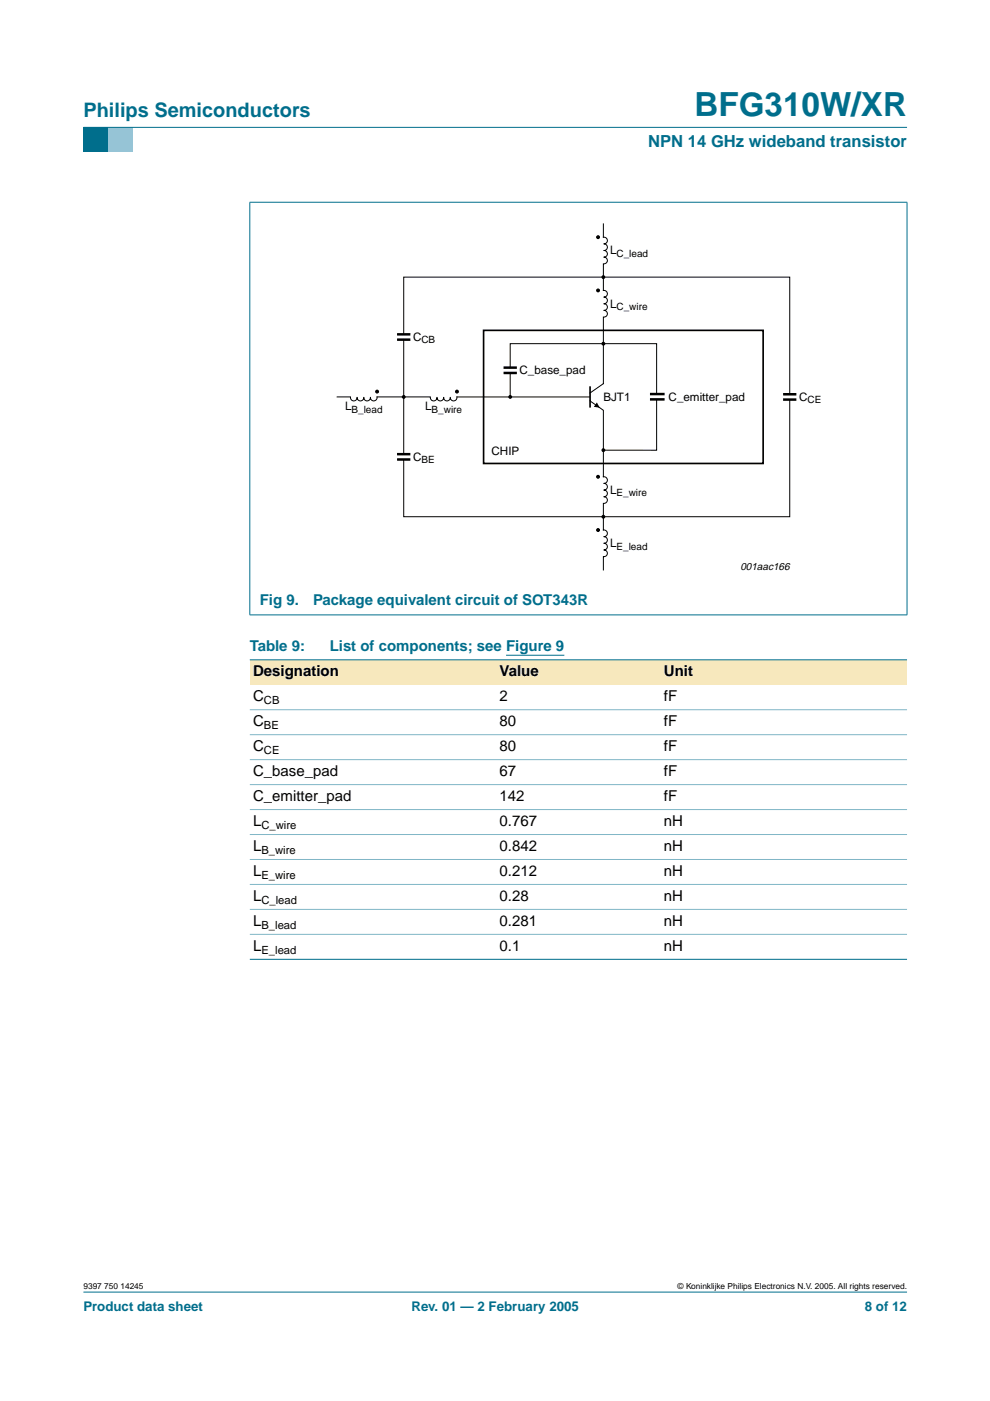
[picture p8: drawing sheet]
<svg xmlns="http://www.w3.org/2000/svg" width="210mm" height="297mm" viewBox="0 0 210 297" stroke-linecap="round" stroke-linejoin="round" font-family="sans-serif">
<path d="M17.7 273.9h174.6z" fill="#006e8c" stroke="#006e8c" stroke-width=".21"/>
<path d="M17.7 27h5.3v5.3h-5.3z" fill-rule="evenodd" fill="#006e8c"/>
<path d="M23 27h5.3v5.3h-5.3z" fill-rule="evenodd" fill="#96c4d6"/>
<path d="M17.7 27h174.6z" fill="#006e8c" stroke="#006e8c" stroke-width=".21"/>
<path d="M107.3 138.9h12.4" fill="none" stroke="#00f" stroke-width=".21"/>
<g fill="#f7e8bd">
<path d="M53 139.9h52.2v5.3h-52.2z" fill-rule="evenodd"/>
<path d="M105.2 139.9h34.9v5.3h-34.9z" fill-rule="evenodd"/>
<path d="M140.1 139.9h52.2v5.3h-52.2z" fill-rule="evenodd"/>
</g>
<g fill="#006e8c" stroke="#006e8c" stroke-width=".21">
<path d="M53 42.9v87.4z"/>
<path d="M192.3 42.9v87.4z"/>
<path d="M52.9 42.9h139.5z"/>
<path d="M52.9 130.4h139.5z"/>
<path d="M53 139.9h139.3z"/>
<path d="M53 203.4h139.3z"/>
</g>
<g fill="#80b6c6" stroke="#80b6c6" stroke-width=".21">
<path d="M53 150.5h139.3z"/>
<path d="M53 155.8h139.3z"/>
<path d="M53 161.1h139.3z"/>
<path d="M53 166.4h139.3z"/>
<path d="M53 171.6h139.3z"/>
<path d="M53 176.9h139.3z"/>
<path d="M53 182.2h139.3z"/>
<path d="M53 187.5h139.3z"/>
<path d="M53 192.8h139.3z"/>
<path d="M53 198.1h139.3z"/>
</g>
<path d="M84.2 70.9h2.8M84.2 72h2.8M106.8 77.9h2.8M106.8 79.1h2.8M84.2 97.4h2.8M84.2 96.3h2.8M137.8 84.7h3.1M137.8 83.5h3.1M166 83.6h2.9M166 84.7h2.9" fill="none" stroke="#000" stroke-width=".53"/>
<path d="M126.6 85.3l.6 1.1-1.3-.1z" fill="#000"/>
<path d="M102.5 70h59.3v28.3h-59.3zM125.1 81.9v4.5" fill="none" stroke="#000" stroke-width=".35"/>
<g fill="none" stroke="#000" stroke-width=".21">
<path d="M127.9 47.5v2.8a.71 .71 0 0 1 .9 .6 .71 .71 0 0 1-.7 .8 .71 .71 0 0 1 .7 .7 .71 .71 0 0 1-.7 .7 .71 .71 0 0 1 .7 .7 .71 .71 0 0 1-.7 .7 .71 .71 0 0 1 .7 .8 .71 .71 0 0 1-.9 .6v5.7a.71 .71 0 0 1 .9 .6 .71 .71 0 0 1-.7 .8 .71 .71 0 0 1 .7 .7 .71 .71 0 0 1-.7 .7 .71 .71 0 0 1 .7 .7 .71 .71 0 0 1-.7 .7 .71 .71 0 0 1 .7 .8 .71 .71 0 0 1-.9 .6v14.1M127.9 51.7h.3M127.9 53.1h.3M127.9 54.5h.3M85.6 70.9v-12.1h81.8v24.7M85.6 72v24.3M108.2 77.9v-5h31v10.4M108.2 79.1v5.1M127.9 63h.3M127.9 64.4h.3M127.9 65.8h.3M71.5 84.2h2.8a.71 .71 0 0 0 .6 .8 .71 .71 0 0 0 .8-.7 .71 .71 0 0 0 .7 .7 .71 .71 0 0 0 .7-.7 .71 .71 0 0 0 .7 .7 .71 .71 0 0 0 .7-.7 .71 .71 0 0 0 .8 .7 .71 .71 0 0 0 .7-.8h11.2a.71 .71 0 0 0 .7 .8 .71 .71 0 0 0 .8-.7 .71 .71 0 0 0 .7 .7 .71 .71 0 0 0 .7-.7 .71 .71 0 0 0 .7 .7 .71 .71 0 0 0 .7-.7 .71 .71 0 0 0 .8 .7 .71 .71 0 0 0 .6-.8h28.2"/>
<path d="M75.7 84.2v.2M77.1 84.2v.2M78.5 84.2v.2M92.7 84.2v.2M94.1 84.2v.2M95.5 84.2v.2M125.1 85l2.8 2v14.1a.71 .71 0 0 1 .9 .6 .71 .71 0 0 1-.7 .8 .71 .71 0 0 1 .7 .7 .71 .71 0 0 1-.7 .7 .71 .71 0 0 1 .7 .7 .71 .71 0 0 1-.7 .7 .71 .71 0 0 1 .7 .8 .71 .71 0 0 1-.9 .6v5.7a.71 .71 0 0 1 .9 .6 .71 .71 0 0 1-.7 .8 .71 .71 0 0 1 .7 .7 .71 .71 0 0 1-.7 .7 .71 .71 0 0 1 .7 .7 .71 .71 0 0 1-.7 .7 .71 .71 0 0 1 .7 .8 .71 .71 0 0 1-.9 .6v2.8M127.9 81.3l-2.8 2M139.2 84.7v10.8l-11.3-.1M167.4 84.7v24.9h-81.8v-12.2M127.9 113.8h.3M127.9 115.2h.3"/>
<path d="M127.9 116.6h.3M127.9 102.5h.3M127.9 103.9h.3M127.9 105.3h.3"/>
</g>
<g fill="#000" stroke="#000" stroke-width=".25">
<circle cx="127.9" cy="58.8" r=".28"/>
<circle cx="127.9" cy="72.9" r=".28"/>
<circle cx="85.6" cy="84.2" r=".28"/>
<circle cx="108.2" cy="84.2" r=".28"/>
<circle cx="127.9" cy="95.4" r=".28"/>
<circle cx="127.9" cy="109.6" r=".28"/>
</g>
<g fill="#000" stroke="#000" stroke-width=".26">
<circle cx="126.8" cy="50.3" r=".28"/>
<circle cx="126.8" cy="61.6" r=".28"/>
<circle cx="80" cy="83" r=".28"/>
<circle cx="96.9" cy="83" r=".28"/>
<circle cx="126.8" cy="101.1" r=".28"/>
<circle cx="126.8" cy="112.4" r=".28"/>
</g>
<text font-size="7.1" fill="#006e8c" x="147.2" y="24.7">BFG310W/XR</text>
<text font-size="4.2" fill="#006e8c" x="17.7" y="24.9">Philips Semiconductors</text>
<text font-size="3.5" fill="#006e8c" x="137.4" y="31.1">NPN 14 GHz wideband transistor</text>
<g font-size="3.2" fill="#006e8c">
<text x="55.1" y="128.3">Fig 9.</text>
<text x="66.4" y="128.3">Package equivalent circuit of SOT343R</text>
<text x="53" y="138.1">Table 9:</text>
<text x="69.9" y="138.1">List of components; see Figure 9</text>
</g>
<g font-size="3.2">
<text x="53.7" y="143.4">Designation</text>
<text x="105.9" y="143.4">Value</text>
<text x="140.8" y="143.4">Unit</text>
<text x="53.7" y="148.7">C</text>
<text x="105.9" y="148.7">2</text>
<text x="140.8" y="148.7">fF</text>
<text x="53.7" y="154">C</text>
<text x="105.9" y="154">80</text>
<text x="140.8" y="154">fF</text>
<text x="53.7" y="159.3">C</text>
<text x="105.9" y="159.3">80</text>
<text x="140.8" y="159.3">fF</text>
<text x="53.7" y="164.6">C_base_pad</text>
<text x="105.9" y="164.6">67</text>
<text x="140.8" y="164.6">fF</text>
<text x="53.7" y="169.9">C_emitter_pad</text>
<text x="105.9" y="169.9">142</text>
<text x="140.8" y="169.9">fF</text>
<text x="53.7" y="175.2">L</text>
<text x="105.9" y="175.2">0.767</text>
<text x="140.8" y="175.2">nH</text>
<text x="53.7" y="180.5">L</text>
<text x="53.7" y="185.8">L</text>
<text x="105.9" y="180.5">0.842</text>
<text x="105.9" y="185.8">0.212</text>
<text x="140.8" y="180.5">nH</text>
<text x="140.8" y="185.8">nH</text>
<text x="53.7" y="191">L</text>
<text x="105.9" y="191">0.28</text>
<text x="140.8" y="191">nH</text>
<text x="53.7" y="196.3">L</text>
<text x="105.9" y="196.3">0.281</text>
<text x="140.8" y="196.3">nH</text>
<text x="53.7" y="201.6">L</text>
<text x="105.9" y="201.6">0.1</text>
<text x="140.8" y="201.6">nH</text>
</g>
<g font-size="2.8" fill="#006e8c">
<text x="17.7" y="278">Product data sheet</text>
<text x="87.2" y="278">Rev. 01 — 2 February 2005</text>
<text x="183.4" y="278">8 of 12</text>
</g>
<g font-size="2.5">
<text x="129.3" y="54">L</text>
<text x="129.3" y="65.2">L</text>
<text x="87.6" y="72.3">C</text>
<text x="110.2" y="79.4">C_base_pad</text>
<text x="73.2" y="87">L</text>
<text x="90.1" y="87">L</text>
<text x="127.9" y="85">BJT1</text>
<text x="141.8" y="85">C_emitter_pad</text>
<text x="169.4" y="85">C</text>
<text x="87.6" y="97.7">C</text>
<text x="104.2" y="96.6">CHIP</text>
<text x="129.3" y="104.8">L</text>
<text x="129.3" y="116">L</text>
</g>
<g font-size="2.4">
<text x="56" y="149.3">CB</text>
<text x="56" y="154.6">BE</text>
<text x="56" y="159.9">CE</text>
<text x="55.4" y="175.7">C_wire</text>
<text x="55.4" y="181">B_wire</text>
<text x="55.4" y="186.3">E_wire</text>
<text x="55.4" y="191.6">C_lead</text>
<text x="55.4" y="196.9">B_lead</text>
<text x="55.4" y="202.2">E_lead</text>
</g>
<text font-size="2.2" x="157" y="120.8">001aac166</text>
<g font-size="2.1">
<text x="130.7" y="54.5">C_lead</text>
<text x="130.7" y="65.7">C_wire</text>
<text x="89.4" y="72.8">CB</text>
<text x="74.5" y="87.5">B_lead</text>
<text x="91.5" y="87.5">B_wire</text>
<text x="171.2" y="85.5">CE</text>
<text x="89.4" y="98.2">BE</text>
<text x="130.7" y="105.3">E_wire</text>
<text x="130.7" y="116.5">E_lead</text>
</g>
<g font-size="1.8">
<text x="17.7" y="273.4">9397 750 14245</text>
<text x="143.7" y="273.4">© Koninklijke Philips Electronics N.V. 2005. All rights reserved.</text>
</g>
</svg>
